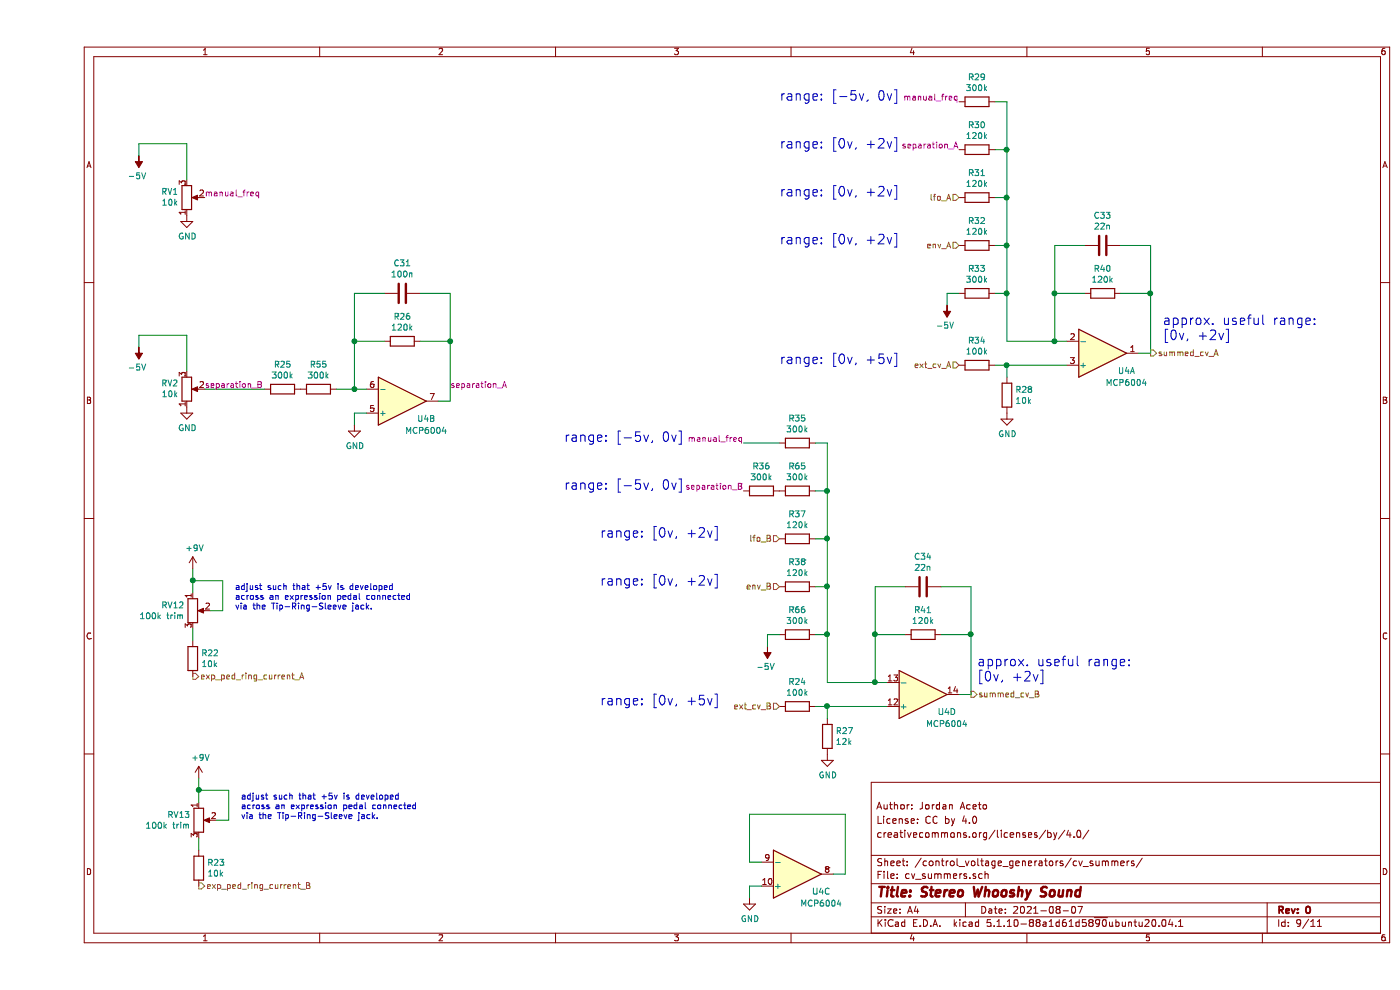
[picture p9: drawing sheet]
EESchema Schematic File Version 4
EELAYER 30 0
EELAYER END
$Descr A4 11693 8268
encoding utf-8
Sheet 9 11
Title "Stereo Whooshy Sound"
Date "2021-08-07"
Rev "0"
Comp ""
Comment1 "creativecommons.org/licenses/by/4.0/"
Comment2 "License: CC by 4.0"
Comment3 "Author: Jordan Aceto"
Comment4 ""
$EndDescr
$Comp
L Device:R_POT RV1
U 1 1
P 1250 1650
F 0 "RV1" H 1181 1604 50  0000 R CNN
F 1 "10k" H 1181 1695 50  0000 R CNN
F 2 "Potentiometer_THT:Potentiometer_Alpha_RD901F-40-00D_Single_Vertical" H 1250 1650 50  0001 C CNN
F 3 "~" H 1250 1650 50  0001 C CNN
	1    1250 1650
	1    0    0    1   
$EndComp
$Comp
L power:GND #PWR0158
U 1 1
P 1250 1800
F 0 "#PWR0158" H 1250 1550 50  0001 C CNN
F 1 "GND" H 1255 1627 50  0000 C CNN
F 2 "" H 1250 1800 50  0001 C CNN
F 3 "" H 1250 1800 50  0001 C CNN
	1    1250 1800
	1    0    0    -1  
$EndComp
$Comp
L power:-5V #PWR0159
U 1 1
P 850 1300
F 0 "#PWR0159" H 850 1400 50  0001 C CNN
F 1 "-5V" H 865 1473 50  0000 C CNN
F 2 "" H 850 1300 50  0001 C CNN
F 3 "" H 850 1300 50  0001 C CNN
	1    850  1300
	-1   0    0    1   
$EndComp
Wire Wire Line
	850  1300 850  1200
Wire Wire Line
	850  1200 1250 1200
Wire Wire Line
	1250 1200 1250 1500
Text Label 1400 1650 0    50   ~ 0
manual_freq
$Comp
L Device:R_POT RV2
U 1 1
P 1250 3250
F 0 "RV2" H 1181 3204 50  0000 R CNN
F 1 "10k" H 1181 3295 50  0000 R CNN
F 2 "Potentiometer_THT:Potentiometer_Alpha_RD901F-40-00D_Single_Vertical" H 1250 3250 50  0001 C CNN
F 3 "~" H 1250 3250 50  0001 C CNN
	1    1250 3250
	1    0    0    1   
$EndComp
Wire Wire Line
	850  2900 850  2800
Wire Wire Line
	850  2800 1250 2800
Wire Wire Line
	1250 2800 1250 3100
$Comp
L Device:R_POT RV12
U 1 1
P 1300 5100
F 0 "RV12" H 1231 5146 50  0000 R CNN
F 1 "100k trim" H 1231 5055 50  0000 R CNN
F 2 "custom_footprints:bourns_3306F" H 1300 5100 50  0001 C CNN
F 3 "~" H 1300 5100 50  0001 C CNN
	1    1300 5100
	1    0    0    -1  
$EndComp
$Comp
L power:+9V #PWR0160
U 1 1
P 1300 4750
F 0 "#PWR0160" H 1300 4600 50  0001 C CNN
F 1 "+9V" H 1315 4923 50  0000 C CNN
F 2 "" H 1300 4750 50  0001 C CNN
F 3 "" H 1300 4750 50  0001 C CNN
	1    1300 4750
	1    0    0    -1  
$EndComp
Wire Wire Line
	1300 4950 1300 4850
Wire Wire Line
	1300 4850 1550 4850
Wire Wire Line
	1550 4850 1550 5100
Wire Wire Line
	1550 5100 1450 5100
Wire Wire Line
	1300 4850 1300 4750
Connection ~ 1300 4850
$Comp
L Device:R R22
U 1 1
P 1300 5500
F 0 "R22" H 1370 5546 50  0000 L CNN
F 1 "10k" H 1370 5455 50  0000 L CNN
F 2 "Resistor_SMD:R_0603_1608Metric" V 1230 5500 50  0001 C CNN
F 3 "~" H 1300 5500 50  0001 C CNN
	1    1300 5500
	1    0    0    -1  
$EndComp
Wire Wire Line
	1300 5350 1300 5250
Text HLabel 1300 5650 2    50   Output ~ 0
exp_ped_ring_current_A
$Comp
L Device:R_POT RV13
U 1 1
P 1350 6850
F 0 "RV13" H 1281 6896 50  0000 R CNN
F 1 "100k trim" H 1281 6805 50  0000 R CNN
F 2 "custom_footprints:bourns_3306F" H 1350 6850 50  0001 C CNN
F 3 "~" H 1350 6850 50  0001 C CNN
	1    1350 6850
	1    0    0    -1  
$EndComp
$Comp
L power:+9V #PWR0161
U 1 1
P 1350 6500
F 0 "#PWR0161" H 1350 6350 50  0001 C CNN
F 1 "+9V" H 1365 6673 50  0000 C CNN
F 2 "" H 1350 6500 50  0001 C CNN
F 3 "" H 1350 6500 50  0001 C CNN
	1    1350 6500
	1    0    0    -1  
$EndComp
Wire Wire Line
	1350 6700 1350 6600
Wire Wire Line
	1350 6600 1600 6600
Wire Wire Line
	1600 6600 1600 6850
Wire Wire Line
	1600 6850 1500 6850
Wire Wire Line
	1350 6600 1350 6500
Connection ~ 1350 6600
$Comp
L Device:R R23
U 1 1
P 1350 7250
F 0 "R23" H 1420 7296 50  0000 L CNN
F 1 "10k" H 1420 7205 50  0000 L CNN
F 2 "Resistor_SMD:R_0603_1608Metric" V 1280 7250 50  0001 C CNN
F 3 "~" H 1350 7250 50  0001 C CNN
	1    1350 7250
	1    0    0    -1  
$EndComp
Wire Wire Line
	1350 7100 1350 7000
Text HLabel 1350 7400 2    50   Output ~ 0
exp_ped_ring_current_B
$Comp
L Device:R R41
U 1 1
P 7400 5300
F 0 "R41" V 7193 5300 50  0000 C CNN
F 1 "120k" V 7284 5300 50  0000 C CNN
F 2 "Resistor_SMD:R_0603_1608Metric" V 7330 5300 50  0001 C CNN
F 3 "~" H 7400 5300 50  0001 C CNN
	1    7400 5300
	0    1    1    0   
$EndComp
$Comp
L Device:R R37
U 1 1
P 6350 4500
F 0 "R37" V 6143 4500 50  0000 C CNN
F 1 "120k" V 6234 4500 50  0000 C CNN
F 2 "Resistor_SMD:R_0603_1608Metric" V 6280 4500 50  0001 C CNN
F 3 "~" H 6350 4500 50  0001 C CNN
	1    6350 4500
	0    1    1    0   
$EndComp
Wire Wire Line
	7100 5700 7000 5700
Wire Wire Line
	7000 5700 7000 5300
Wire Wire Line
	7000 5300 7250 5300
Connection ~ 7000 5700
Wire Wire Line
	7000 5300 7000 4900
Wire Wire Line
	7000 4900 7250 4900
Connection ~ 7000 5300
Wire Wire Line
	7700 5800 7800 5800
Wire Wire Line
	7800 4900 7550 4900
Wire Wire Line
	7550 5300 7800 5300
Wire Wire Line
	7800 4900 7800 5300
Connection ~ 7800 5300
Wire Wire Line
	7800 5300 7800 5800
Wire Wire Line
	6500 4100 6600 4100
Wire Wire Line
	6600 4100 6600 4500
Wire Wire Line
	6500 4900 6600 4900
Connection ~ 6600 4900
Wire Wire Line
	6500 4500 6600 4500
Connection ~ 6600 4500
Wire Wire Line
	6600 4500 6600 4900
Text Label 5900 3700 2    50   ~ 0
manual_freq
$Comp
L Device:R R35
U 1 1
P 6350 3700
F 0 "R35" V 6143 3700 50  0000 C CNN
F 1 "300k" V 6234 3700 50  0000 C CNN
F 2 "Resistor_SMD:R_0603_1608Metric" V 6280 3700 50  0001 C CNN
F 3 "~" H 6350 3700 50  0001 C CNN
	1    6350 3700
	0    1    1    0   
$EndComp
Wire Wire Line
	6500 3700 6600 3700
Wire Wire Line
	6600 3700 6600 4100
Connection ~ 6600 4100
Text Notes 4700 4500 0    79   ~ 0
range: [0v, +2v]
Text Notes 4400 3700 0    79   ~ 0
range: [-5v, 0v]
Text Notes 6200 1250 0    79   ~ 0
range: [0v, +2v]
$Comp
L Device:R R26
U 1 1
P 3050 2850
F 0 "R26" V 2843 2850 50  0000 C CNN
F 1 "120k" V 2934 2850 50  0000 C CNN
F 2 "Resistor_SMD:R_0603_1608Metric" V 2980 2850 50  0001 C CNN
F 3 "~" H 3050 2850 50  0001 C CNN
	1    3050 2850
	0    1    1    0   
$EndComp
$Comp
L Device:C C31
U 1 1
P 3050 2450
F 0 "C31" V 2798 2450 50  0000 C CNN
F 1 "100n" V 2889 2450 50  0000 C CNN
F 2 "Capacitor_SMD:C_0603_1608Metric" H 3088 2300 50  0001 C CNN
F 3 "~" H 3050 2450 50  0001 C CNN
	1    3050 2450
	0    1    1    0   
$EndComp
Wire Wire Line
	2750 3250 2650 3250
Wire Wire Line
	2650 3250 2650 2850
Wire Wire Line
	2650 2850 2900 2850
Connection ~ 2650 3250
Wire Wire Line
	2650 3250 2500 3250
Wire Wire Line
	2650 2450 2900 2450
Connection ~ 2650 2850
Wire Wire Line
	3350 3350 3450 3350
Wire Wire Line
	3450 2450 3200 2450
Wire Wire Line
	3200 2850 3450 2850
Wire Wire Line
	3450 2450 3450 2850
Connection ~ 3450 2850
Wire Wire Line
	3450 2850 3450 3350
$Comp
L power:GND #PWR0162
U 1 1
P 2650 3550
F 0 "#PWR0162" H 2650 3300 50  0001 C CNN
F 1 "GND" H 2655 3377 50  0000 C CNN
F 2 "" H 2650 3550 50  0001 C CNN
F 3 "" H 2650 3550 50  0001 C CNN
	1    2650 3550
	1    0    0    -1  
$EndComp
Wire Wire Line
	2650 3550 2650 3450
Wire Wire Line
	2650 3450 2750 3450
Text HLabel 6200 4900 0    50   Input ~ 0
env_B
Text HLabel 6200 4500 0    50   Input ~ 0
lfo_B
Text HLabel 7800 5800 2    50   Output ~ 0
summed_cv_B
$Comp
L power:GND #PWR0163
U 1 1
P 1250 3400
F 0 "#PWR0163" H 1250 3150 50  0001 C CNN
F 1 "GND" H 1255 3227 50  0000 C CNN
F 2 "" H 1250 3400 50  0001 C CNN
F 3 "" H 1250 3400 50  0001 C CNN
	1    1250 3400
	1    0    0    -1  
$EndComp
$Comp
L power:-5V #PWR0164
U 1 1
P 850 2900
F 0 "#PWR0164" H 850 3000 50  0001 C CNN
F 1 "-5V" H 865 3073 50  0000 C CNN
F 2 "" H 850 2900 50  0001 C CNN
F 3 "" H 850 2900 50  0001 C CNN
	1    850  2900
	-1   0    0    1   
$EndComp
Text Notes 4700 4900 0    79   ~ 0
range: [0v, +2v]
Wire Wire Line
	6650 7300 6750 7300
$Comp
L power:GND #PWR0165
U 1 1
P 5950 7500
F 0 "#PWR0165" H 5950 7250 50  0001 C CNN
F 1 "GND" H 5955 7327 50  0000 C CNN
F 2 "" H 5950 7500 50  0001 C CNN
F 3 "" H 5950 7500 50  0001 C CNN
	1    5950 7500
	1    0    0    -1  
$EndComp
Wire Wire Line
	5950 7500 5950 7400
Wire Wire Line
	5950 7400 6050 7400
Text Label 5900 4100 2    50   ~ 0
separation_B
$Comp
L Amplifier_Operational:MCP6004 U4
U 2 1
P 3050 3350
F 0 "U4" H 3250 3500 50  0000 C CNN
F 1 "MCP6004" H 3250 3600 50  0000 C CNN
F 2 "Package_SO:TSSOP-14_4.4x5mm_P0.65mm" H 3000 3450 50  0001 C CNN
F 3 "http://ww1.microchip.com/downloads/en/DeviceDoc/21733j.pdf" H 3100 3550 50  0001 C CNN
	2    3050 3350
	1    0    0    1   
$EndComp
$Comp
L Amplifier_Operational:MCP6004 U4
U 3 1
P 6350 7300
F 0 "U4" H 6550 7450 50  0000 C CNN
F 1 "MCP6004" H 6550 7550 50  0000 C CNN
F 2 "Package_SO:TSSOP-14_4.4x5mm_P0.65mm" H 6300 7400 50  0001 C CNN
F 3 "http://ww1.microchip.com/downloads/en/DeviceDoc/21733j.pdf" H 6400 7500 50  0001 C CNN
	3    6350 7300
	1    0    0    1   
$EndComp
$Comp
L Amplifier_Operational:MCP6004 U4
U 4 1
P 7400 5800
F 0 "U4" H 7600 5950 50  0000 C CNN
F 1 "MCP6004" H 7600 6050 50  0000 C CNN
F 2 "Package_SO:TSSOP-14_4.4x5mm_P0.65mm" H 7350 5900 50  0001 C CNN
F 3 "http://ww1.microchip.com/downloads/en/DeviceDoc/21733j.pdf" H 7450 6000 50  0001 C CNN
	4    7400 5800
	1    0    0    1   
$EndComp
$Comp
L Device:C C34
U 1 1
P 7400 4900
F 0 "C34" V 7148 4900 50  0000 C CNN
F 1 "22n" V 7239 4900 50  0000 C CNN
F 2 "Capacitor_SMD:C_0603_1608Metric" H 7438 4750 50  0001 C CNN
F 3 "~" H 7400 4900 50  0001 C CNN
	1    7400 4900
	0    1    1    0   
$EndComp
$Comp
L Device:R R25
U 1 1
P 2050 3250
F 0 "R25" V 1843 3250 50  0000 C CNN
F 1 "300k" V 1934 3250 50  0000 C CNN
F 2 "Resistor_SMD:R_0603_1608Metric" V 1980 3250 50  0001 C CNN
F 3 "~" H 2050 3250 50  0001 C CNN
	1    2050 3250
	0    1    1    0   
$EndComp
$Comp
L Device:R R36
U 1 1
P 6050 4100
F 0 "R36" V 5843 4100 50  0000 C CNN
F 1 "300k" V 5934 4100 50  0000 C CNN
F 2 "Resistor_SMD:R_0603_1608Metric" V 5980 4100 50  0001 C CNN
F 3 "~" H 6050 4100 50  0001 C CNN
	1    6050 4100
	0    1    1    0   
$EndComp
$Comp
L Device:R R38
U 1 1
P 6350 4900
F 0 "R38" V 6143 4900 50  0000 C CNN
F 1 "120k" V 6234 4900 50  0000 C CNN
F 2 "Resistor_SMD:R_0603_1608Metric" V 6280 4900 50  0001 C CNN
F 3 "~" H 6350 4900 50  0001 C CNN
	1    6350 4900
	0    1    1    0   
$EndComp
Wire Wire Line
	6750 6800 6750 7300
Wire Wire Line
	6050 7200 5950 7200
Wire Wire Line
	5950 7200 5950 6800
Text HLabel 7700 3050 0    50   Input ~ 0
ext_cv_A
$Comp
L Device:R R40
U 1 1
P 8900 2450
F 0 "R40" V 8693 2450 50  0000 C CNN
F 1 "120k" V 8784 2450 50  0000 C CNN
F 2 "Resistor_SMD:R_0603_1608Metric" V 8830 2450 50  0001 C CNN
F 3 "~" H 8900 2450 50  0001 C CNN
	1    8900 2450
	0    1    1    0   
$EndComp
$Comp
L Device:R R32
U 1 1
P 7850 2050
F 0 "R32" V 7643 2050 50  0000 C CNN
F 1 "120k" V 7734 2050 50  0000 C CNN
F 2 "Resistor_SMD:R_0603_1608Metric" V 7780 2050 50  0001 C CNN
F 3 "~" H 7850 2050 50  0001 C CNN
	1    7850 2050
	0    1    1    0   
$EndComp
$Comp
L Device:C C33
U 1 1
P 8900 2050
F 0 "C33" V 8648 2050 50  0000 C CNN
F 1 "22n" V 8739 2050 50  0000 C CNN
F 2 "Capacitor_SMD:C_0603_1608Metric" H 8938 1900 50  0001 C CNN
F 3 "~" H 8900 2050 50  0001 C CNN
	1    8900 2050
	0    1    1    0   
$EndComp
$Comp
L Amplifier_Operational:MCP6004 U4
U 1 1
P 8900 2950
F 0 "U4" H 9100 3100 50  0000 C CNN
F 1 "MCP6004" H 9100 3200 50  0000 C CNN
F 2 "Package_SO:TSSOP-14_4.4x5mm_P0.65mm" H 8850 3050 50  0001 C CNN
F 3 "http://ww1.microchip.com/downloads/en/DeviceDoc/21733j.pdf" H 8950 3150 50  0001 C CNN
	1    8900 2950
	1    0    0    1   
$EndComp
Wire Wire Line
	8100 2450 8100 2850
Connection ~ 8100 2450
Wire Wire Line
	8000 2450 8100 2450
Wire Wire Line
	8100 2850 8500 2850
Text HLabel 9300 2950 2    50   Output ~ 0
summed_cv_A
Text HLabel 7700 2050 0    50   Input ~ 0
env_A
Text HLabel 7700 1650 0    50   Input ~ 0
lfo_A
Text Notes 4400 4100 0    79   ~ 0
range: [-5v, 0v]
Text Notes 6200 850  0    79   ~ 0
range: [-5v, 0v]
Text Notes 6200 2050 0    79   ~ 0
range: [0v, +2v]
Text Notes 6200 1650 0    79   ~ 0
range: [0v, +2v]
Text Notes 9400 2850 0    79   ~ 0
approx. useful range: \n[0v, +2v]
Connection ~ 8100 1250
Wire Wire Line
	8100 850  8100 1250
Wire Wire Line
	8000 850  8100 850 
$Comp
L Device:R R29
U 1 1
P 7850 850
F 0 "R29" V 7643 850 50  0000 C CNN
F 1 "300k" V 7734 850 50  0000 C CNN
F 2 "Resistor_SMD:R_0603_1608Metric" V 7780 850 50  0001 C CNN
F 3 "~" H 7850 850 50  0001 C CNN
	1    7850 850 
	0    1    1    0   
$EndComp
Text Label 7700 1250 2    50   ~ 0
separation_A
Text Label 7700 850  2    50   ~ 0
manual_freq
Wire Wire Line
	8100 1650 8100 2050
Connection ~ 8100 1650
Wire Wire Line
	8000 1650 8100 1650
Wire Wire Line
	8100 2050 8100 2450
Connection ~ 8100 2050
Wire Wire Line
	8000 2050 8100 2050
Wire Wire Line
	8100 1250 8100 1650
Wire Wire Line
	8000 1250 8100 1250
Wire Wire Line
	9300 2450 9300 2950
Connection ~ 9300 2450
Wire Wire Line
	9300 2050 9300 2450
Wire Wire Line
	9050 2450 9300 2450
Wire Wire Line
	9300 2050 9050 2050
Wire Wire Line
	9200 2950 9300 2950
Connection ~ 8500 2450
Wire Wire Line
	8500 2050 8750 2050
Wire Wire Line
	8500 2450 8500 2050
Connection ~ 8500 2850
Wire Wire Line
	8500 2450 8750 2450
Wire Wire Line
	8500 2850 8500 2450
Wire Wire Line
	8600 2850 8500 2850
$Comp
L Device:R R31
U 1 1
P 7850 1650
F 0 "R31" V 7643 1650 50  0000 C CNN
F 1 "120k" V 7734 1650 50  0000 C CNN
F 2 "Resistor_SMD:R_0603_1608Metric" V 7780 1650 50  0001 C CNN
F 3 "~" H 7850 1650 50  0001 C CNN
	1    7850 1650
	0    1    1    0   
$EndComp
$Comp
L Device:R R30
U 1 1
P 7850 1250
F 0 "R30" V 7643 1250 50  0000 C CNN
F 1 "120k" V 7734 1250 50  0000 C CNN
F 2 "Resistor_SMD:R_0603_1608Metric" V 7780 1250 50  0001 C CNN
F 3 "~" H 7850 1250 50  0001 C CNN
	1    7850 1250
	0    1    1    0   
$EndComp
Wire Wire Line
	7600 2450 7700 2450
Wire Wire Line
	7600 2550 7600 2450
$Comp
L power:-5V #PWR033
U 1 1
P 7600 2550
F 0 "#PWR033" H 7600 2650 50  0001 C CNN
F 1 "-5V" H 7615 2723 50  0000 C CNN
F 2 "" H 7600 2550 50  0001 C CNN
F 3 "" H 7600 2550 50  0001 C CNN
	1    7600 2550
	-1   0    0    1   
$EndComp
$Comp
L Device:R R33
U 1 1
P 7850 2450
F 0 "R33" V 7643 2450 50  0000 C CNN
F 1 "300k" V 7734 2450 50  0000 C CNN
F 2 "Resistor_SMD:R_0603_1608Metric" V 7780 2450 50  0001 C CNN
F 3 "~" H 7850 2450 50  0001 C CNN
	1    7850 2450
	0    1    1    0   
$EndComp
$Comp
L Device:R R34
U 1 1
P 7850 3050
F 0 "R34" V 7643 3050 50  0000 C CNN
F 1 "100k" V 7734 3050 50  0000 C CNN
F 2 "Resistor_SMD:R_0603_1608Metric" V 7780 3050 50  0001 C CNN
F 3 "~" H 7850 3050 50  0001 C CNN
	1    7850 3050
	0    1    1    0   
$EndComp
Text Notes 6200 3050 0    79   ~ 0
range: [0v, +5v]
$Comp
L power:GND #PWR0167
U 1 1
P 8100 3450
F 0 "#PWR0167" H 8100 3200 50  0001 C CNN
F 1 "GND" H 8105 3277 50  0000 C CNN
F 2 "" H 8100 3450 50  0001 C CNN
F 3 "" H 8100 3450 50  0001 C CNN
	1    8100 3450
	1    0    0    -1  
$EndComp
$Comp
L Device:R R28
U 1 1
P 8100 3300
F 0 "R28" H 8170 3346 50  0000 L CNN
F 1 "10k" H 8170 3255 50  0000 L CNN
F 2 "Resistor_SMD:R_0603_1608Metric" V 8030 3300 50  0001 C CNN
F 3 "~" H 8100 3300 50  0001 C CNN
	1    8100 3300
	1    0    0    -1  
$EndComp
Wire Wire Line
	8000 3050 8100 3050
Wire Wire Line
	8100 3150 8100 3050
Connection ~ 8100 3050
Wire Wire Line
	5950 6800 6750 6800
Wire Wire Line
	8100 3050 8600 3050
Wire Wire Line
	1400 3250 1900 3250
Text HLabel 6200 5900 0    50   Input ~ 0
ext_cv_B
$Comp
L Device:R R24
U 1 1
P 6350 5900
F 0 "R24" V 6143 5900 50  0000 C CNN
F 1 "100k" V 6234 5900 50  0000 C CNN
F 2 "Resistor_SMD:R_0603_1608Metric" V 6280 5900 50  0001 C CNN
F 3 "~" H 6350 5900 50  0001 C CNN
	1    6350 5900
	0    1    1    0   
$EndComp
Text Notes 4700 5900 0    79   ~ 0
range: [0v, +5v]
$Comp
L power:GND #PWR032
U 1 1
P 6600 6300
F 0 "#PWR032" H 6600 6050 50  0001 C CNN
F 1 "GND" H 6605 6127 50  0000 C CNN
F 2 "" H 6600 6300 50  0001 C CNN
F 3 "" H 6600 6300 50  0001 C CNN
	1    6600 6300
	1    0    0    -1  
$EndComp
$Comp
L Device:R R27
U 1 1
P 6600 6150
F 0 "R27" H 6670 6196 50  0000 L CNN
F 1 "12k" H 6670 6105 50  0000 L CNN
F 2 "Resistor_SMD:R_0603_1608Metric" V 6530 6150 50  0001 C CNN
F 3 "~" H 6600 6150 50  0001 C CNN
	1    6600 6150
	1    0    0    -1  
$EndComp
Wire Wire Line
	6500 5900 6600 5900
Wire Wire Line
	6600 6000 6600 5900
Connection ~ 6600 5900
Wire Wire Line
	6600 5900 7100 5900
Wire Wire Line
	6600 5700 7000 5700
Wire Wire Line
	6600 4900 6600 5300
Wire Wire Line
	6600 5300 6500 5300
Connection ~ 6600 5300
Wire Wire Line
	6600 5300 6600 5700
Wire Wire Line
	6100 5300 6200 5300
Wire Wire Line
	6100 5400 6100 5300
$Comp
L power:-5V #PWR031
U 1 1
P 6100 5400
F 0 "#PWR031" H 6100 5500 50  0001 C CNN
F 1 "-5V" H 6115 5573 50  0000 C CNN
F 2 "" H 6100 5400 50  0001 C CNN
F 3 "" H 6100 5400 50  0001 C CNN
	1    6100 5400
	-1   0    0    1   
$EndComp
Wire Wire Line
	2650 2450 2650 2850
Text Notes 7850 5700 0    79   ~ 0
approx. useful range: \n[0v, +2v]
Text Label 3450 3250 0    50   ~ 0
separation_A
Text Label 1400 3250 0    50   ~ 0
separation_B
$Comp
L Device:R R55
U 1 1
P 2350 3250
F 0 "R55" V 2143 3250 50  0000 C CNN
F 1 "300k" V 2234 3250 50  0000 C CNN
F 2 "Resistor_SMD:R_0603_1608Metric" V 2280 3250 50  0001 C CNN
F 3 "~" H 2350 3250 50  0001 C CNN
	1    2350 3250
	0    1    1    0   
$EndComp
$Comp
L Device:R R65
U 1 1
P 6350 4100
F 0 "R65" V 6143 4100 50  0000 C CNN
F 1 "300k" V 6234 4100 50  0000 C CNN
F 2 "Resistor_SMD:R_0603_1608Metric" V 6280 4100 50  0001 C CNN
F 3 "~" H 6350 4100 50  0001 C CNN
	1    6350 4100
	0    1    1    0   
$EndComp
$Comp
L Device:R R66
U 1 1
P 6350 5300
F 0 "R66" V 6143 5300 50  0000 C CNN
F 1 "300k" V 6234 5300 50  0000 C CNN
F 2 "Resistor_SMD:R_0603_1608Metric" V 6280 5300 50  0001 C CNN
F 3 "~" H 6350 5300 50  0001 C CNN
	1    6350 5300
	0    1    1    0   
$EndComp
Text Notes 1650 5100 0    50   ~ 0
adjust such that +5v is developed\nacross an expression pedal connected\nvia the Tip-Ring-Sleeve jack.
Text Notes 1700 6850 0    50   ~ 0
adjust such that +5v is developed\nacross an expression pedal connected\nvia the Tip-Ring-Sleeve jack.
Wire Wire Line
	5900 3700 6200 3700
$EndSCHEMATC
